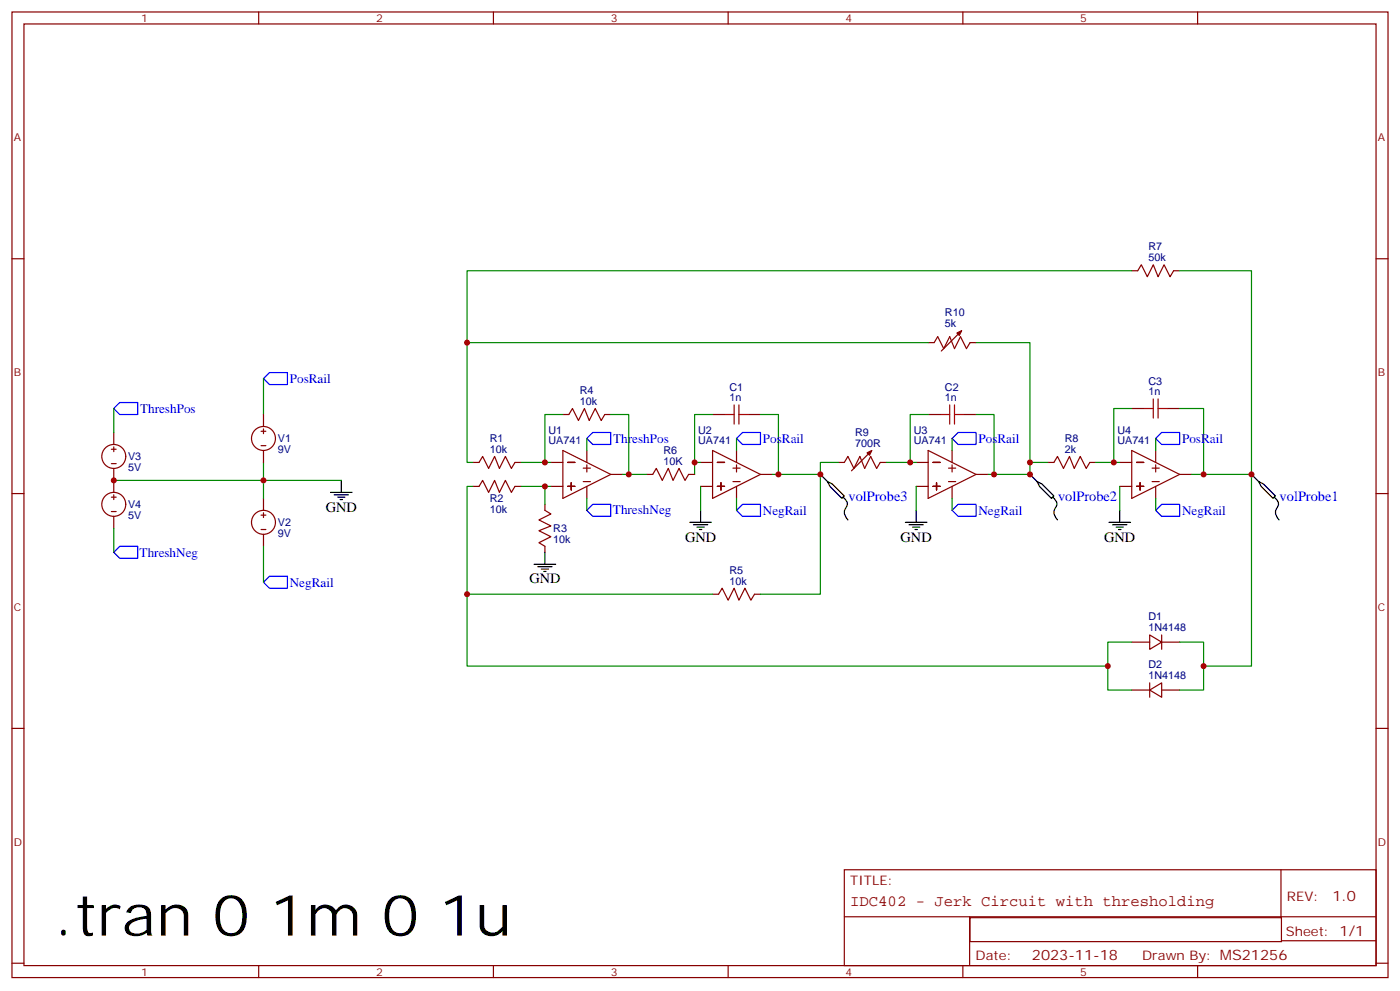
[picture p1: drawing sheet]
<svg xmlns="http://www.w3.org/2000/svg" width="412mm" height="292mm" viewBox="0 0 412 292" stroke-linecap="round" stroke-linejoin="round" font-family="sans-serif">
<g fill="none" stroke="#870000" stroke-width=".35">
<path d="M3.5 3.5h405.4v284.4h-405.4zM7.1 7.1h398.2v277.2h-398.2zM76.2 3.5v3.6M145.3 3.5v3.6M214.5 3.5v3.6M283.6 3.5v3.6M352.8 3.5v3.6M3.5 76.2h3.6M333.4 79.7h1.7l1.1-1.7 1.8 3.5 1.7-3.5 1.4 3.5 1.8-3.5 1.8 3.5 1-1.8h1.8M405.3 76.2h3.6M282.6 98.1l-5.3 5.3M273.4 100.9h1.8l1-1.8 1.8 3.6 1.8-3.6 1.4 3.6 1.7-3.6 1.8 3.6 1.1-1.8h1.7"/>
<path d="M32.8 132.3h1.4M32.8 136.5h1.4M33.5 127.4v3.5M33.5 131.6v1.4M33.5 137.9v7.1M76.9 127h1.4M76.9 131.2h1.4M77.6 122.1v3.5M77.6 126.3v1.4M77.6 132.6v3.6M139.3 136.2h1.8l1.1-1.8 1.7 3.5 1.8-3.5 1.4 3.5 1.8-3.5 1.7 3.5 1.1-1.7h1.8M162.3 136.2h3.5"/>
<path d="M165.8 122.1h1.8l1-1.8 1.8 3.5 1.8-3.5 1.4 3.5 1.7-3.5 1.8 3.5 1.1-1.7h1.7M165.8 132.6l14.1 7.1-14.1 7.1zM167.2 136.2h2.1M171.8 137.8h2.1M172.9 132.6v3.6M172.9 136.9v2.1M179.9 139.7h3.5M190.5 139.7h1.8l1-1.8 1.8 3.6 1.7-3.6 1.5 3.6 1.7-3.6 1.8 3.6 1-1.8h1.8M206.4 136.2h3.5M209.9 132.6l14.1 7.1-14.1 7.1zM209.9 122.1h3.5M211.3 136.2h2.1"/>
<path d="M215.9 137.8h2.1M217 132.6v3.6M217 136.9v2.1M220.5 122.1h3.5M224 139.7h3.5M246.9 136.2h1.8l1.1-1.8 1.7 3.5 1.8-3.5 1.4 3.5 1.8-3.5 1.7 3.5 1.1-1.7h1.8M256.1 133.3l-5.3 5.3M269.9 136.2h3.5M273.4 132.6l14.1 7.1-14.1 7.1zM273.4 122.1h3.5M274.8 136.2h2.1M279.4 137.8h2.1"/>
<path d="M280.5 132.6v3.6M280.5 136.9v2.1M284 122.1h3.5M287.5 139.7h3.5M308.7 136.2h1.7l1.1-1.8 1.8 3.5 1.7-3.5 1.4 3.5 1.8-3.5 1.8 3.5 1-1.7h1.8M329.8 136.2h3.6M333.4 132.6l14.1 7.1-14.1 7.1zM333.4 120.3h3.5M334.8 136.2h2.1M339.4 137.8h2.1M340.4 132.6v3.6M340.4 136.9v2.1"/>
<path d="M344 120.3h3.5M347.5 139.7h3.5M3.5 145.3h3.6M32.8 146.4h1.4M32.8 150.6h1.4M33.5 145.7v1.4M33.5 152v3.6M76.9 151.7h1.4M76.9 155.9h1.4M77.6 146.8v3.5M77.6 151v1.4M77.6 157.3v3.6"/>
<path d="M139.3 143.2h1.8l1.1-1.7 1.7 3.5 1.8-3.5 1.4 3.5 1.8-3.5 1.7 3.5 1.1-1.8h1.8M160.5 148.5v1.8l1.8 1-3.6 1.8 3.6 1.8-3.6 1.4 3.6 1.7-3.6 1.8 1.8 1.1v1.7M162.3 143.2h3.5M167.2 143.2h2.1M168.3 142.2v2.1M171.8 141.8h2.1M172.9 143.2v3.6M206.4 143.2h3.5M211.3 143.2h2.1M212.4 142.2v2.1M215.9 141.8h2.1M217 143.2v3.6"/>
<path d="M269.9 143.2h3.5M274.8 143.2h2.1M275.9 142.2v2.1M279.4 141.8h2.1M280.5 143.2v3.6M329.8 143.2h3.6M334.8 143.2h2.1M335.8 142.2v2.1M339.4 141.8h2.1M340.4 143.2v3.6M405.3 145.3h3.6M209.9 175h1.8l1-1.8 1.8 3.5 1.8-3.5 1.4 3.5 1.7-3.5 1.8 3.5 1-1.7h1.8"/>
<path d="M333.4 189.1h5.3M338.7 187l3.5 2.1-3.5 2.1zM342.2 187v4.2M342.2 189.1h5.3M3.5 214.5h3.6M333.4 203.2h5.3M338.7 203.2l3.5-2.1v4.2zM338.7 201.1v4.2M342.2 203.2h5.3M405.3 214.5h3.6M248.7 256.1h156.6v28.2h-156.6zM377.3 256.1v20.9"/>
<path d="M248.7 270h156.5M285.6 277h119.6M285.6 270v14.1M3.5 283.6h3.6M76.2 284.3v3.6M145.3 284.3v3.6M214.5 284.3v3.6M283.6 284.3v3.6M352.8 284.3v3.6M405.3 283.6h3.6"/>
<circle cx="33.5" cy="134.4" r="3.5"/>
<circle cx="77.6" cy="129.1" r="3.5"/>
<circle cx="33.5" cy="148.5" r="3.5"/>
<circle cx="77.6" cy="153.8" r="3.5"/>
</g>
<g fill="#870000" stroke="#870000" stroke-width=".35">
<path d="M255.4 133.3l1.4-.7-.7 1.5z"/>
<path d="M281.9 98.1l1.4-.7-.7 1.4z"/>
</g>
<path d="M216.3 119.2v5.7M217.7 119.2v5.7M279.8 119.2v5.7M281.2 119.2v5.7M339.7 117.5v5.6M341.1 117.5v5.6M213.4 122.1h2.9M217.7 122.1h2.8M276.9 122.1h2.9M281.2 122.1h2.8M336.9 120.3h2.8M341.1 120.3h2.9" fill="none" stroke="#a10000" stroke-width=".35"/>
<g fill="none" stroke="#008700" stroke-width=".35">
<path d="M333.4 79.7h-195.8v21.2M347.5 79.7h21.2v60h-14.2v-19.4h-7M77.6 111.5v10.6M273.4 100.9h-135.8v35.3h1.7M287.5 100.9h15.9v35.3M33.5 120.3v7.1M77.6 136.2v10.6M153.5 136.2h7M165.8 122.1h-5.3v14.1h1.8M172.9 129.1v3.5M179.9 122.1h5.3v17.6M183.4 139.7h7.1"/>
<path d="M204.6 136.2h1.8M209.9 122.1h-5.3v17.6M217 129.1v3.5M224 122.1h5.3v17.6h12.4v-3.5h5.2M227.5 139.7h1.8M241.7 139.7v35.3h-17.7M261.1 136.2h8.8M273.4 122.1h-5.3v14.1M280.5 129.1v3.5M287.5 122.1h5.3v17.6h10.6v-3.5h5.3M291 139.7h1.8M322.8 136.2h7"/>
<path d="M333.4 120.3h-5.3v15.9M340.4 129.1v3.5M351 139.7h3.5M368.7 139.7v56.4h-14.2M33.5 141.5h67M33.5 155.6v7M139.3 143.2h-1.7v31.8h72.3M153.5 143.2h8.8M160.5 143.2v5.3M172.9 146.8v3.5M206.4 143.2v7.1M217 146.8v3.5"/>
<path d="M269.9 143.2v7.1M280.5 146.8v3.5M329.8 143.2v7.1M340.4 146.8v3.5M77.6 160.9v10.5M137.6 175v21.1h188.7M333.4 189.1h-7.1v14.1h7.1M347.5 189.1h7v14.1h-7"/>
</g>
<g fill="none" stroke="#000" stroke-width=".35">
<path d="M241.7 139.7l2.1 2.1 1.4 .7 3.5 3.5-.7 .8-3.5-3.6-.7-1.4M303.4 139.7l2.1 2.1 1.4 .7 3.5 3.5-.7 .8-3.5-3.6-.7-1.4M368.7 139.7l2.1 2.1 1.4 .7 3.5 3.5-.7 .8-3.5-3.6-.7-1.4M97.4 145h6.3M98.4 145.7h4.3M99.5 146.4h2.1M100.2 147.1h.7M100.5 141.5v3.5M203.2 153.8h6.3M204.3 154.5h4.2M205.3 155.2h2.1M206 155.9h.7"/>
<path d="M206.4 150.3v3.5M248.4 146.4a2.18 2.18 0 0 1 1 2.7l-.2 .4a2.59 2.59 0 0 0 .6 3.6M266.7 153.8h6.3M267.8 154.5h4.2M268.8 155.2h2.1M269.5 155.9h.7M269.9 150.3v3.5M310.1 146.4a2.18 2.18 0 0 1 1.1 2.7l-.3 .4a2.59 2.59 0 0 0 .6 3.6M326.7 153.8h6.3M327.7 154.5h4.3M328.8 155.2h2.1M329.5 155.9h.7"/>
<path d="M329.8 150.3v3.5M375.4 146.4a2.18 2.18 0 0 1 1 2.7l-.2 .4a2.59 2.59 0 0 0 .6 3.6M157.3 166.2h6.4M158.4 166.9h4.2M159.5 167.6h2.1M160.2 168.3h.7M160.5 162.6v3.6"/>
</g>
<path d="M77.6 111.5l1.8-1.8h5.3v3.5h-5.3zM33.5 120.3l1.8-1.8h5.3v3.6h-5.3zM172.9 129.1l1.7-1.7h5.3v3.5h-5.3zM217 129.1l1.7-1.7h5.3v3.5h-5.3zM280.5 129.1l1.7-1.7h5.3v3.5h-5.3zM342.2 127.4h5.3v3.5h-5.3l-1.8-1.8zM172.9 150.3l1.7-1.8h5.3v3.5h-5.3zM217 150.3l1.7-1.8h5.3v3.5h-5.3zM282.2 148.5h5.3v3.5h-5.3l-1.7-1.7zM340.4 150.3l1.8-1.8h5.3v3.5h-5.3zM33.5 162.6l1.8-1.7h5.3v3.5h-5.3zM77.6 171.4l1.8-1.7h5.3v3.5h-5.3z" fill="none" stroke="#00f" stroke-width=".35"/>
<path d="M285.8 270.2h91.7v7.1h-91.7z" fill="#fff" stroke="#870000" stroke-width=".35"/>
<g fill="#c00">
<circle cx="303.4" cy="136.2" r=".88"/>
<circle cx="292.8" cy="139.7" r=".88"/>
<circle cx="268.1" cy="136.2" r=".88"/>
<circle cx="160.5" cy="136.2" r=".88"/>
<circle cx="137.6" cy="100.9" r=".88"/>
<circle cx="229.3" cy="139.7" r=".88"/>
<circle cx="241.7" cy="139.7" r=".88"/>
<circle cx="160.5" cy="143.2" r=".88"/>
<circle cx="328.1" cy="136.2" r=".88"/>
<circle cx="354.5" cy="139.7" r=".88"/>
<circle cx="77.6" cy="141.5" r=".88"/>
<circle cx="33.5" cy="141.5" r=".88"/>
<circle cx="303.4" cy="139.7" r=".88"/>
<circle cx="204.6" cy="136.2" r=".88"/>
<circle cx="185.2" cy="139.7" r=".88"/>
<circle cx="368.7" cy="139.7" r=".88"/>
<circle cx="354.5" cy="196.1" r=".88"/>
<circle cx="326.3" cy="196.1" r=".88"/>
<circle cx="137.6" cy="175" r=".88"/>
</g>
<text font-size="16.9" x="15.9" y="275.5">.tran 0 1m 0 1u</text>
<text font-size="4.6" fill="#800" x="250.5" y="266.7">IDC402 - Jerk Circuit with thresholding</text>
<g font-size="4.2" fill="#00f">
<text x="249.9" y="147.5">volProbe3</text>
<text x="311.7" y="147.5">volProbe2</text>
<text x="376.9" y="147.5">volProbe1</text>
</g>
<g font-size="4.2">
<text x="96" y="150.6">GND</text>
<text x="201.8" y="159.5">GND</text>
<text x="265.3" y="159.5">GND</text>
<text x="325.3" y="159.5">GND</text>
<text x="155.9" y="171.8">GND</text>
</g>
<g font-size="4.2" fill="#800">
<text x="392.5" y="265.4">1.0</text>
<text x="304" y="282.7">2023-11-18</text>
</g>
<g font-size="3.9" fill="#00f">
<text x="85.4" y="112.8">PosRail</text>
<text x="41.3" y="121.6">ThreshPos</text>
<text x="180.6" y="130.3">ThreshPos</text>
<text x="224.7" y="130.4">PosRail</text>
<text x="288.2" y="130.4">PosRail</text>
<text x="348.2" y="130.4">PosRail</text>
<text x="180.6" y="151.5">ThreshNeg</text>
<text x="224.7" y="151.6">NegRail</text>
<text x="288.2" y="151.6">NegRail</text>
<text x="348.2" y="151.6">NegRail</text>
<text x="41.1" y="164">ThreshNeg</text>
<text x="85.4" y="172.8">NegRail</text>
</g>
<g font-size="3.9" fill="#800">
<text x="250.5" y="260.7">TITLE:</text>
<text x="379.1" y="265.4">REV:</text>
<text x="378.7" y="275.5">Sheet: 1/1</text>
<text x="287.4" y="282.6">Date:</text>
<text x="336.4" y="282.7">Drawn By: MS21256</text>
</g>
<g font-size="3.2" fill="#800">
<text x="41.6" y="6.5">1</text>
<text x="110.8" y="6.5">2</text>
<text x="179.9" y="6.5">3</text>
<text x="249.1" y="6.5">4</text>
<text x="318.2" y="6.5">5</text>
<text x="4.1" y="41.6">A</text>
<text x="405.9" y="41.6">A</text>
<text x="4.1" y="110.8">B</text>
<text x="405.9" y="110.8">B</text>
<text x="4.1" y="179.9">C</text>
<text x="405.9" y="179.9">C</text>
<text x="4.1" y="249.1">D</text>
<text x="405.9" y="249.1">D</text>
<text x="41.6" y="287.3">1</text>
<text x="110.8" y="287.3">2</text>
<text x="179.9" y="287.3">3</text>
<text x="249.1" y="287.3">4</text>
<text x="318.2" y="287.3">5</text>
</g>
<g font-size="3.2" fill="#000080">
<text x="338.3" y="76.9">50k</text>
<text x="338.3" y="73.7">R7</text>
<text x="278.4" y="93.1">R10</text>
<text x="278.4" y="96.3">5k</text>
<text x="338.3" y="113.2">C3</text>
<text x="170.8" y="119.2">10k</text>
<text x="170.8" y="116">R4</text>
<text x="214.9" y="118.2">1n</text>
<text x="214.9" y="115">C1</text>
<text x="278.4" y="118.2">1n</text>
<text x="278.4" y="115">C2</text>
<text x="338.3" y="116.4">1n</text>
<text x="81.8" y="130.2">V1</text>
<text x="144.3" y="130.2">R1</text>
<text x="161.6" y="130.9">UA741</text>
<text x="161.6" y="127.8">U1</text>
<text x="205.7" y="130.9">UA741</text>
<text x="205.7" y="127.8">U2</text>
<text x="251.9" y="131.6">700R</text>
<text x="251.9" y="128.4">R9</text>
<text x="269.2" y="130.9">UA741</text>
<text x="269.2" y="127.8">U3</text>
<text x="313.6" y="130.1">R8</text>
<text x="329.1" y="130.9">UA741</text>
<text x="329.1" y="127.8">U4</text>
<text x="37.7" y="135.5">V3</text>
<text x="81.8" y="133.3">9V</text>
<text x="144.3" y="133.3">10k</text>
<text x="195.5" y="136.9">10K</text>
<text x="195.5" y="133.7">R6</text>
<text x="313.6" y="133.3">2k</text>
<text x="37.7" y="138.8">5V</text>
<text x="37.7" y="149.7">V4</text>
<text x="144.3" y="147.9">R2</text>
<text x="37.7" y="152.9">5V</text>
<text x="81.8" y="154.9">V2</text>
<text x="144.3" y="151.1">10k</text>
<text x="81.8" y="158.2">9V</text>
<text x="163" y="159.9">10k</text>
<text x="163" y="156.7">R3</text>
<text x="214.9" y="172.2">10k</text>
<text x="214.9" y="168.9">R5</text>
<text x="338.3" y="185.9">1N4148</text>
<text x="338.3" y="182.7">D1</text>
<text x="338.3" y="196.8">D2</text>
<text x="338.3" y="200">1N4148</text>
</g>
</svg>
